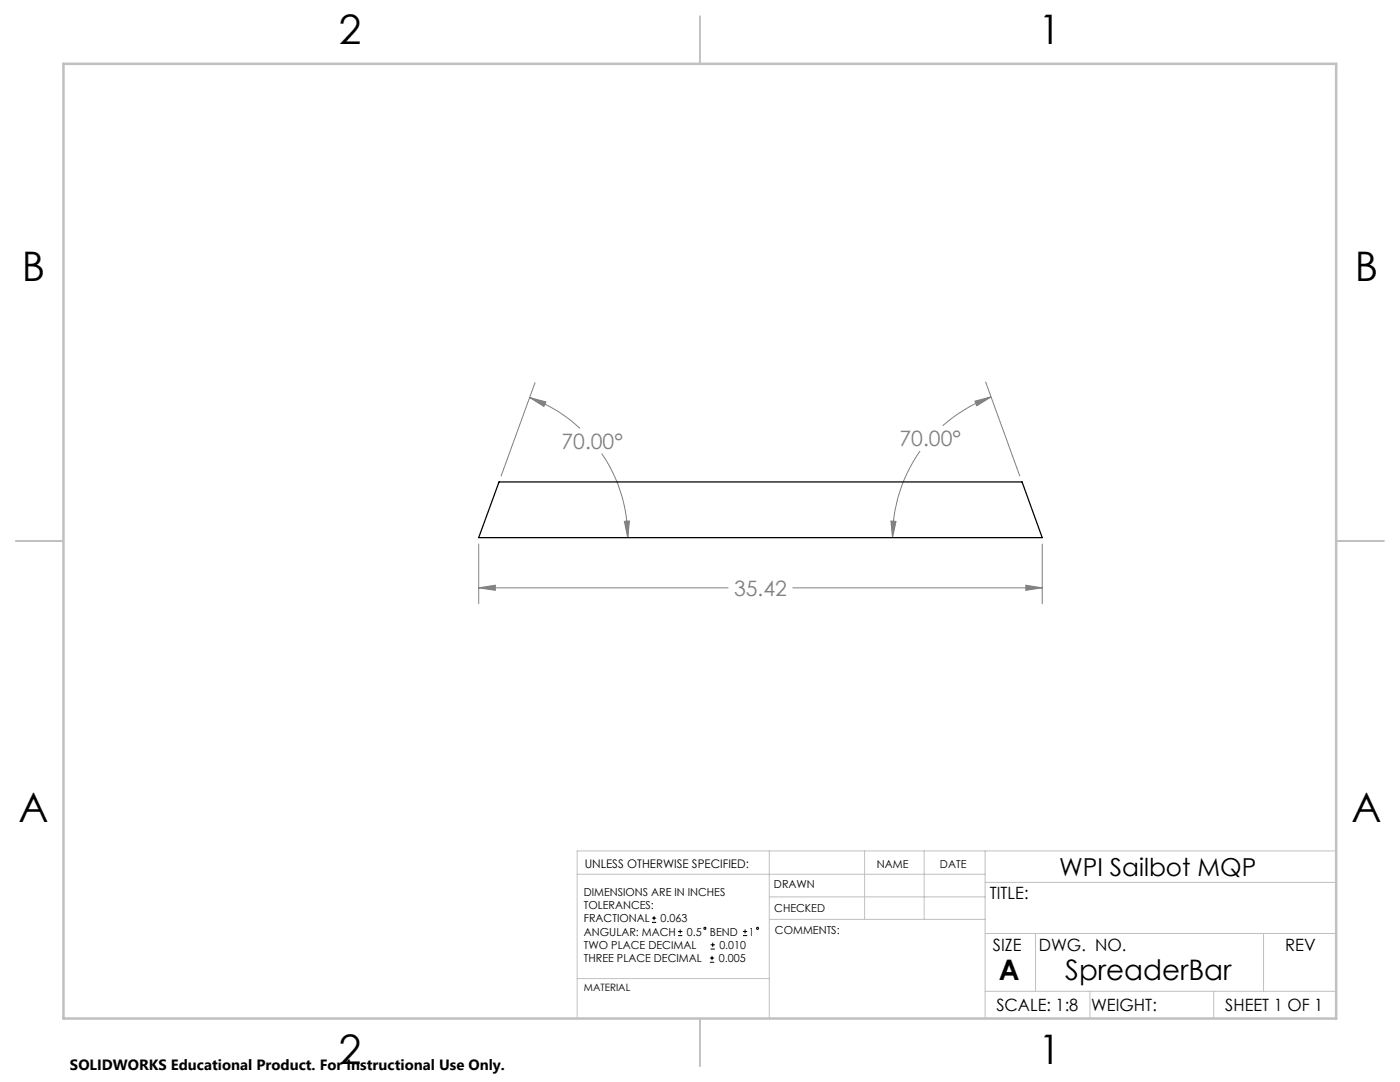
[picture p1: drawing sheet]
<svg xmlns="http://www.w3.org/2000/svg" width="279mm" height="216mm" viewBox="0 0 279 216" stroke-linecap="round" stroke-linejoin="round" font-family="sans-serif">
<g fill="none" stroke="#000" stroke-width=".2">
<path d="M130.1 184h.9M130.1 183.2h.9M130.5 182.8v.8M135.3 186.7h.9M135.3 185.9h.9M135.7 185.5v.8M141.7 192h.8M141.7 191.2h.8M141.8 189.4h.9M141.8 188.5h.9M142.1 190.7v.9M142.2 188.1v.8"/>
<path d="M148.3 186.7h.8M148.3 185.9h.8M148.7 185.5v.8"/>
<circle cx="140.7" cy="185.2" r=".22"/>
<circle cx="151.2" cy="185.2" r=".22"/>
</g>
<g fill="none" stroke="#808080" stroke-width=".2">
<path d="M105.7 79.3l3.2 .9-.4 .9zM105.7 79.3a29.7 29.7 0 0 1 10 6.2M106.8 76.3l-6.8 18.7M196.7 76.2l6.8 18.8M197.8 79.2a30.5 30.5 0 0 0-9.7 5.7M120.1 90.5a30 30 0 0 1 5.2 16.8M183.6 90a30.3 30.3 0 0 0-5.5 17.3M194.6 80l3.2-.8-2.9 1.8zM95.5 117.3l3.3-.5v1zM95.5 108.5v12M95.5 117.3h49.8M124.6 104h1l-.3 3.3z"/>
<path d="M158.2 117.3h49.8M177.8 104h1l-.7 3.3zM204.7 116.8l3.3 .5-3.3 .5zM208 108.5v12"/>
</g>
<g fill="none" stroke="#c0c0c0" stroke-width=".2">
<path d="M115.2 174.4h81.4M153.5 169.8v33.4M153.5 179h43.1M172.5 169.8v13.6M184.4 169.8v13.6M196.6 169.8v33.4M196.6 176.1h70.1M266.7 169.8h-151.5v33.4M115.2 195.3h38.4M153.6 183.4h43M196.6 197.8h70.1M196.6 186.3h70.1"/>
<path d="M206.7 186.3v11.5M217.5 197.8v5.4M242.2 197.8v5.4M252.2 186.3v11.5"/>
</g>
<path d="M139.7 3.2v9.5M3.1 107.9h9.6M266.7 107.9h9.5M139.7 203.2v9.6" fill="none" stroke="#c0c0c0" stroke-width=".25"/>
<path d="M12.7 12.7h254v190.5h-254z" fill="none" stroke="#c0c0c0" stroke-width=".5"/>
<path d="M95.5 117.3l3.3-.5v1zM204.7 116.8l3.3 .5-3.3 .5zM124.6 104h1l-.3 3.3zM105.7 79.3l3.2 .9-.4 .9zM194.6 80l3.2-.8-2.9 1.8zM177.8 104h1l-.7 3.3z" fill="#808080"/>
<path d="M99.6 96.2h104.4l4 11.1h-112.5z" fill="none" stroke="#000" stroke-width=".25"/>
<g font-size="8.1">
<text x="67.6" y="8.9">2</text>
<text x="207.3" y="8.9">1</text>
<text x="4.4" y="56.2">B</text>
<text x="270.4" y="56.2">B</text>
<text x="3.7" y="164.1">A</text>
<text x="269.7" y="164.1">A</text>
<text x="67.6" y="212.4">2</text>
<text x="207.3" y="212.4">1</text>
</g>
<g font-size="5.6">
<text x="199.3" y="195.5">A</text>
<text x="212.6" y="195.5">SpreaderBar</text>
</g>
<text font-size="4.9" x="211.4" y="174.7">WPI Sailbot MQP</text>
<g font-size="4.2" fill="#808080">
<text x="112.1" y="89.6">70.00°</text>
<text x="179.5" y="89.1">70.00°</text>
<text x="146.5" y="118.9">35.42</text>
</g>
<g font-size="3.4">
<text x="197.6" y="179.4">TITLE:</text>
<text x="198.2" y="189.8">SIZE</text>
<text x="207.3" y="189.8">DWG. NO.</text>
<text x="256.5" y="189.8">REV</text>
<text x="198.8" y="201.7">SCALE: 1:8</text>
<text x="217.7" y="201.8">WEIGHT:</text>
<text x="244.5" y="201.7">SHEET 1 OF 1</text>
</g>
<text font-size="3" x="14" y="213.5">SOLIDWORKS Educational Product. For Instructional Use Only.</text>
<text font-size="2.4" x="116.7" y="173.2">UNLESS OTHERWISE SPECIFIED:</text>
<g font-size="2.2">
<text x="175" y="173.2">NAME</text>
<text x="187.6" y="173.2">DATE</text>
<text x="116.5" y="178.7">DIMENSIONS ARE IN INCHES</text>
<text x="154.5" y="177.1">DRAWN</text>
<text x="116.5" y="181.4">TOLERANCES:</text>
<text x="116.5" y="184">FRACTIONAL</text>
<text x="131.8" y="184">0.063</text>
<text x="154.5" y="182">CHECKED</text>
<text x="116.5" y="192">THREE PLACE DECIMAL</text>
<text x="116.5" y="189.3">TWO PLACE DECIMAL</text>
<text x="116.5" y="186.7">ANGULAR: MACH</text>
<text x="137.1" y="186.7">0.5</text>
<text x="141.7" y="186.7">BEND</text>
<text x="143.4" y="192">0.005</text>
<text x="143.6" y="189.3">0.010</text>
<text x="149.4" y="186.7">1</text>
<text x="154.7" y="186.4">COMMENTS:</text>
</g>
<text font-size="2" x="116.5" y="197.7">MATERIAL</text>
</svg>
